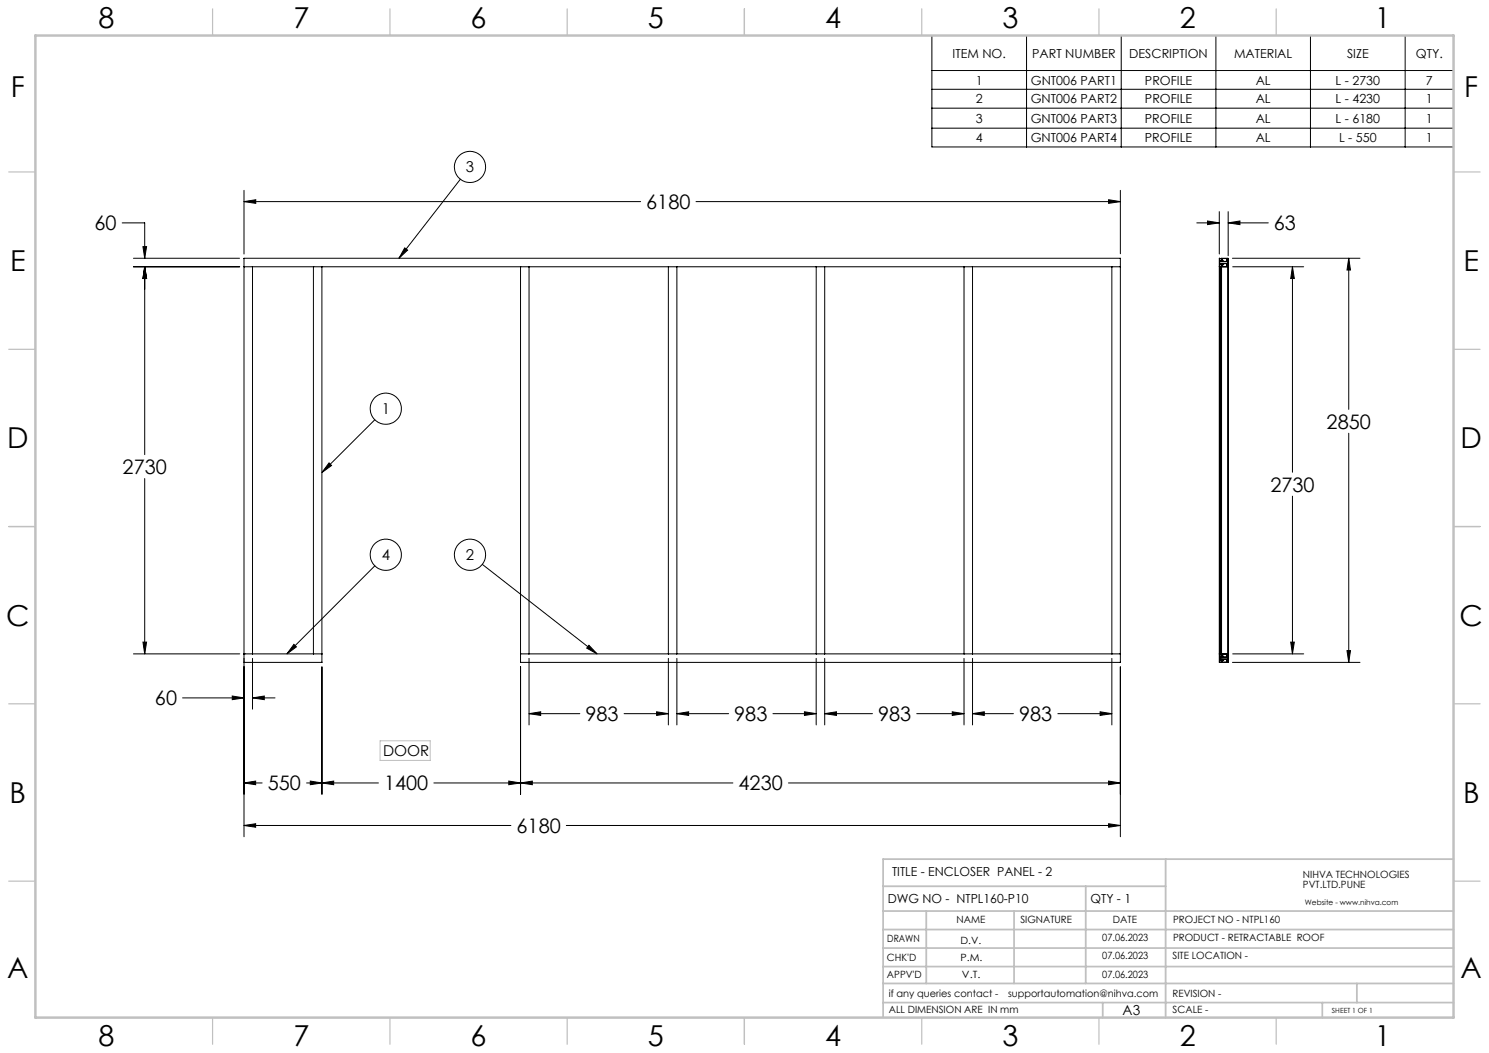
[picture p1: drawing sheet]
<svg xmlns="http://www.w3.org/2000/svg" width="420mm" height="297mm" viewBox="0 0 420 297" stroke-linecap="round" stroke-linejoin="round" font-family="sans-serif">
<g fill="none" stroke="#000" stroke-width=".28">
<path d="M262.9 10h147.1v31.4h-147.1zM262.9 19.9h147.1M289.6 10v31.4M316.3 10v31.4M343 10v31.4M369.6 10v31.4M396.3 10v31.4M262.9 25.2h147.1M262.9 30.5h147.1M262.9 36.2h147.1M68.8 56.9l3.3-.6v1.1zM68.8 53.7v17.9"/>
<path d="M68.8 56.9h111.9M129.9 50.5l-17.4 22.3M196.3 56.9h119.7M312.7 56.3l3.3 .6-3.3 .5zM316 53.7v17.9M343.9 59.7v11.9M346.4 59.7v12.4M34.5 62.9h6.3v9.9M37.6 75.2h30M37.6 72.8h30M40.3 69.6h1l-.5 3.2zM40.8 75.2l.5 3.4h-1z"/>
<path d="M40.8 75.2v53M68.8 75.2h2.4M68.8 75.2v-2.4h247.2v2.4M68.8 75.2v109.2M71.2 75.2h17.2M71.2 75.2v109.2M88.4 75.2h2.4M88.4 75.2v109.2M90.8 75.2v109.2M90.8 75.2h56M114.2 69.9l.8 .7-2.5 2.2zM146.8 75.2h2.4"/>
<path d="M146.8 75.2v109.2M149.2 75.2h39.3M149.2 75.2v109.2M188.5 75.2h2.4M188.5 75.2v109.2M190.9 75.2h39.3M190.9 75.2v109.2M230.2 75.2h2.4M230.2 75.2v109.2M232.6 75.2h39.3M232.6 75.2v109.2M271.9 75.2h2.4"/>
<path d="M271.9 75.2v109.2M274.3 75.2h39.3M274.3 75.2v109.2M313.6 75.2h2.4M313.6 75.2v109.2M316 75.2v109.2M337.6 62.9h6.3M340.6 62.3l3.3 .6-3.3 .5zM344 75.2v109.2M344 75.2h2.4M344 74.7h.1M344 75.1v.1"/>
<path d="M344 72.9v.1M344 73.4h.1M344 73.4l.1 .3h.5M344.1 73.8h.1M344 74.3h.1M344 73.8v.5M344 74.7v110.3M344.1 75.2h.1M344.1 75.2v109.2M344.1 72.9h-.2l.1 2.3M344.1 72.9h.1M344.1 72.9l-.1 .5"/>
<path d="M344.1 74.3h2.2M344.1 73.8h2.2M344.5 75.2h.1M344.5 72.9h1.9v.3h-.3l.3 .1v1.5h-.3l.3 .1v.3M344.5 72.9h.1M344.5 75.2v109.3M344.6 72.9v.8M344.6 74.4h.1M344.6 74.4h-.5l-.1 .3M344.6 73.7h.1M344.6 74.4v.8M344.7 74.4h.1"/>
<path d="M344.7 74.4v.2h.2M344.7 74.7h.1M344.7 75.1v.1M344.7 73.4h.1M344.7 73.5h.1M344.7 73.7h.1M344.7 73.5v.2M344.7 74.7v.4M344.7 75.2h1.6M344.7 74.4h1.6M344.7 73.7h1.6M344.7 73.4h.2"/>
<path d="M344.7 73.5h.2M344.9 74.6h.1M344.9 73.4h.1M344.9 73.4v.1M344.9 74.6l-.2 .1M346.1 74.6l.2 .5M346.1 74.6h.1M346.1 73.5h.2v.2M346.1 73.4v.1M346.3 75.2h.1M346.3 74.3h.1M346.3 73.1h.1"/>
<path d="M346.3 73.7h.1M346.3 73.1l-.2 .3M346.3 74.4v.2h-.2M346.3 74.4h.1M346.3 73.8h.1M346.3 73l-1.6-.1v.5M346.3 73.8v.5M346.4 75.2v109.2M346.4 62.9l3.3-.6v1.1zM346.4 62.9h11.4M347.6 72.8h36M347.7 75.2h20"/>
<path d="M364.6 75.2l.5 3.4h-1zM364.6 75.2v58M380.4 72.8l.5 3.4h-1zM380.4 72.8v42.7M105.7 118.4l-14.9 14.9M40.8 135v49.4M92.8 130.6l.7 .7-2.7 2zM364.6 139.9v44.5M380.4 122.2v64.6M105.7 159.6l-24.8 24.8M136 159.2l32.4 25.2M37.6 184.4h30"/>
<path d="M40.3 181.1h1l-.5 3.3zM51.5 196.8h17.3M65.5 196.3l3.3 .5-3.3 .5zM68.8 184.4h.1M68.8 184.4v51.6M68.8 184.4h2.4M71.2 196.8l3.3-.5v1zM71.2 185.7v14.3M71.2 196.8h6.4M71.2 184.4h17.2M82.9 181.7l.7 .8-2.7 1.9zM88.4 184.4h2.4"/>
<path d="M90.8 188.1v35.9M90.8 184.4v2.4h-22M146.8 188v36M146.8 184.4v2.4h169.2v-2.4M146.8 184.4h2.4M149.2 184.4h39.3M149.2 185.7v18.8M166.1 182l2.3 2.4-2.9-1.6zM188.5 184.4h2.4M188.5 185.7v18.8M190.9 184.4h39.3M190.9 185.7v18.8"/>
<path d="M230.2 185.7v18.8M230.2 184.4h2.4M232.6 184.4h39.3M232.6 185.7v18.8M271.9 185.7v18.8M271.9 184.4h2.4M274.3 185.7v18.8M274.3 184.4h39.3M313.6 184.4h2.4M313.6 185.7v18.8M316 188.1v47.9M344 184.4l.1 2.4"/>
<path d="M344 184.4h2.4M344 186.3h.1M344 186.7v.1M344 184.5h.1M344 185h.1M344 185l.1 .3h.5M344 185.4v.5h2.3v-.5M344 185.4h.1M344 186.3l.1 .5M344.1 186.8h.1M344.1 184.4v.1M344.1 184.5h.1"/>
<path d="M344.1 184.4h.1M344.1 185.4h2.2M344.5 186.8h.1M344.5 184.5h.1M344.5 184.4h.1M344.6 184.5v.8M344.6 184.4l-.1 .1M344.6 186.8h.1M344.6 186.7v.1M344.6 185.9v.1M344.6 185.9h-.5l-.1 .4M344.6 185.3h.1"/>
<path d="M344.6 186v.7M344.7 185h.1M344.7 185.1h.1M344.7 185.3h.1M344.7 186h.1M344.7 186v.2h.2M344.7 186.3h.1M344.7 186.8h.1M344.7 185.1v.2M344.7 186.3v.4M344.7 186.8h1.6M344.7 185.9h1.6"/>
<path d="M344.7 185.3h1.6M344.7 185h.2M344.7 185.1h.2M344.9 185h.1M344.9 185v.1M344.9 186.2h.1M344.9 186.3h-.2M346.1 185.1h.2v.2M346.1 185v.1M346.1 186.2h.1M346.1 186.2l.2 .5M346.3 185.3h.1"/>
<path d="M346.3 184.6l-.2 .4M346.3 185.4h.1M346.3 185.9h.1M346.3 184.6l-1.6-.1v.5M346.3 184.6h.1M346.3 186v.2h-.2M346.3 186.7h.1M346.4 184.4v.3l-.3 .2h.3v1.4l-.3 .2h.3v.3h-1.8M347.6 186.8h36M347.7 184.4h20M364.1 181.1h1l-.5 3.3zM379.9 183.5h1l-.5 3.3z"/>
<path d="M149.2 201.3l3.3-.5v1zM149.2 201.3h14.3M176 201.3h12.5M185.2 200.8l3.3 .5-3.3 .5zM190.9 201.3l3.3-.5v1zM190.9 201.3h14.6M218 201.3h12.2M226.9 200.8l3.3 .5-3.3 .5zM232.6 201.3l3.3-.5v1zM232.6 201.3h13.5M258.6 201.3h13.3M268.6 200.8l3.3 .5-3.3 .5z"/>
<path d="M274.3 201.3l3.3-.5v1zM274.3 201.3h11.6M298.4 201.3h15.2M310.3 200.8l3.3 .5-3.3 .5zM68.8 220.8l3.3-.5v1zM68.8 232.8l3.3-.5v1zM68.8 220.8h5.1M68.8 232.8h75.3M86.5 220.8h20.3M87.5 220.3l3.3 .5-3.3 .5zM90.8 220.8l3.3-.5v1zM122.4 220.8h84.3"/>
<path d="M143.5 220.3l3.3 .5-3.3 .5zM146.8 220.8l3.3-.5v1zM159.7 232.8h156.3M222.4 220.8h93.6M312.7 232.3l3.3 .5-3.3 .5zM312.7 220.3l3.3 .5-3.3 .5z"/>
<circle cx="132.6" cy="47.1" r="4.4"/>
<circle cx="108.8" cy="115.3" r="4.4"/>
<circle cx="108.8" cy="156.5" r="4.4"/>
<circle cx="132.6" cy="156.5" r="4.4"/>
</g>
<path d="M107.2 208.9h14.2v5.6h-14.2z" fill="none" stroke="#c0c0c0" stroke-width=".28"/>
<g fill="none" stroke="#c0c0c0" stroke-width=".35">
<path d="M60 2.5v7.5M110 2.5v7.5M160 2.5v7.5M210 2.5v7.5M260 2.5v7.5M310 2.5v7.5M360 2.5v7.5M2.5 48.5h7.5M410 48.5h7.5M2.5 98.5h7.5M410 98.5h7.5M2.5 148.5h7.5"/>
<path d="M410 148.5h7.5M2.5 198.5h7.5M410 198.5h7.5M2.5 248.5h7.5M410 248.5h7.5M60 287v7.5M110 287v7.5M160 287v7.5M210 287v7.5M260 287v7.5M310 287v7.5M360 287v7.5"/>
</g>
<g fill="none" stroke="#c0c0c0" stroke-width=".5">
<path d="M249.1 257h160.9M249.1 250h79.7M261.3 257v20.4M286 257v20.4M306.2 250v27.4M328.8 242.3v44.7M410 242.3h-160.9v44.7M249.1 272.6h160.9M249.1 267.4h160.9M249.1 262.2h160.9M249.1 277.4h160.9M382.7 277.4v5.4"/>
<path d="M249.1 282.8h160.9M311 282.8v4.2M373 282.8v4.2"/>
</g>
<path d="M10 10h400v277h-400z" fill="none" stroke="#c0c0c0" stroke-width=".7"/>
<g fill="#000">
<path d="M312.7 56.3l3.3 .6-3.3 .5zM68.8 56.9l3.3-.6v1.1zM87.5 220.3l3.3 .5-3.3 .5zM68.8 220.8l3.3-.5v1zM68.8 232.8l3.3-.5v1zM312.7 232.3l3.3 .5-3.3 .5zM90.8 220.8l3.3-.5v1zM143.5 220.3l3.3 .5-3.3 .5zM146.8 220.8l3.3-.5v1zM312.7 220.3l3.3 .5-3.3 .5zM40.8 75.2l.5 3.4h-1zM40.3 181.1h1l-.5 3.3zM40.3 69.6h1l-.5 3.2zM40.8 75.2l.5 3.4h-1zM65.5 196.3l3.3 .5-3.3 .5zM71.2 196.8l3.3-.5v1zM185.2 200.8l3.3 .5-3.3 .5zM149.2 201.3l3.3-.5v1zM190.9 201.3l3.3-.5v1zM226.9 200.8l3.3 .5-3.3 .5zM268.6 200.8l3.3 .5-3.3 .5zM232.6 201.3l3.3-.5v1zM274.3 201.3l3.3-.5v1zM310.3 200.8l3.3 .5-3.3 .5zM380.4 72.8l.5 3.4h-1zM379.9 183.5h1l-.5 3.3zM364.6 75.2l.5 3.4h-1zM364.1 181.1h1l-.5 3.3zM340.6 62.3l3.3 .6-3.3 .5zM346.4 62.9l3.3-.6v1.1z"/>
<path d="M114.2 69.9l.8 .7-2.5 2.2zM82.9 181.7l.7 .8-2.7 1.9zM166.1 182l2.3 2.4-2.9-1.6zM92.8 130.6l.7 .7-2.7 2z"/>
</g>
<g font-size="8.1">
<text x="27.8" y="8">8</text>
<text x="82.8" y="8">7</text>
<text x="132.8" y="8">6</text>
<text x="182.8" y="8">5</text>
<text x="232.8" y="8">4</text>
<text x="282.8" y="8">3</text>
<text x="332.8" y="8">2</text>
<text x="387.8" y="8">1</text>
<text x="3" y="27.2">F</text>
<text x="413" y="27.2">F</text>
<text x="2.8" y="76.5">E</text>
<text x="412.8" y="76.5">E</text>
<text x="2" y="126.5">D</text>
<text x="412" y="126.5">D</text>
<text x="1.7" y="176.5">C</text>
<text x="411.7" y="176.5">C</text>
<text x="2.7" y="226.5">B</text>
<text x="412.7" y="226.5">B</text>
<text x="2" y="275.7">A</text>
<text x="412" y="275.7">A</text>
<text x="27.8" y="295">8</text>
<text x="82.8" y="295">7</text>
<text x="132.8" y="295">6</text>
<text x="182.8" y="295">5</text>
<text x="232.8" y="295">4</text>
<text x="282.8" y="295">3</text>
<text x="332.8" y="295">2</text>
<text x="387.8" y="295">1</text>
</g>
<g font-size="5.6">
<text x="182.3" y="59">6180</text>
<text x="26.7" y="65">60</text>
<text x="359.3" y="65">63</text>
<text x="374.2" y="120.9">2850</text>
<text x="34.6" y="133.7">2730</text>
<text x="358.3" y="138.7">2730</text>
<text x="43.7" y="199">60</text>
<text x="165.1" y="203.4">983</text>
<text x="207.1" y="203.4">983</text>
<text x="247.7" y="203.4">983</text>
<text x="287.5" y="203.4">983</text>
<text x="75.5" y="223">550</text>
<text x="108.3" y="223">1400</text>
<text x="208.3" y="223">4230</text>
<text x="145.7" y="235">6180</text>
</g>
<g font-size="4.2">
<text x="131.4" y="48.6">3</text>
<text x="107.7" y="116.8">1</text>
<text x="107.7" y="158">4</text>
<text x="131.4" y="158">2</text>
<text x="108" y="213.2">DOOR</text>
</g>
<text font-size="3.9" x="316.7" y="286.4">A3</text>
<g font-size="3.5">
<text x="268.7" y="16.3">ITEM NO.</text>
<text x="291.1" y="16.3">PART NUMBER</text>
<text x="318.5" y="16.3">DESCRIPTION</text>
<text x="348.1" y="16.3">MATERIAL</text>
<text x="379.9" y="16.3">SIZE</text>
<text x="399.4" y="16.3">QTY.</text>
<text x="275.2" y="23.8">1</text>
<text x="290.7" y="23.8">GNT006 PART1</text>
<text x="323" y="23.8">PROFILE</text>
<text x="354.2" y="23.8">AL</text>
<text x="376.7" y="23.8">L - 2730</text>
<text x="402.2" y="23.8">7</text>
<text x="275.2" y="29.2">2</text>
<text x="290.7" y="29.2">GNT006 PART2</text>
<text x="322.9" y="29.2">PROFILE</text>
<text x="354.2" y="29.2">AL</text>
<text x="376.7" y="29.2">L - 4230</text>
<text x="402.2" y="29.2">1</text>
<text x="275.2" y="34.6">3</text>
<text x="290.7" y="34.6">GNT006 PART3</text>
<text x="322.9" y="34.6">PROFILE</text>
<text x="354.2" y="34.6">AL</text>
<text x="376.7" y="34.6">L - 6180</text>
<text x="402.2" y="34.6">1</text>
<text x="275.2" y="40.1">4</text>
<text x="290.7" y="40.1">GNT006 PART4</text>
<text x="322.9" y="40.1">PROFILE</text>
<text x="354.2" y="40.1">AL</text>
<text x="377.7" y="40.1">L - 550</text>
<text x="402.2" y="40.1">1</text>
<text x="251.6" y="247.2">TITLE - ENCLOSER PANEL - 2</text>
<text x="250.4" y="254.8">DWG NO - NTPL160-P10</text>
<text x="307.6" y="254.8">QTY - 1</text>
</g>
<g font-size="2.8">
<text x="367.5" y="247.7">NIHVA TECHNOLOGIES</text>
<text x="367.5" y="250.5">PVT.LTD.PUNE</text>
<text x="269.8" y="260.4">NAME</text>
<text x="287.8" y="260.4">SIGNATURE</text>
<text x="313.9" y="260.5">DATE</text>
<text x="330.9" y="260.5">PROJECT NO - NTPL160</text>
<text x="250.3" y="265.7">DRAWN</text>
<text x="270.9" y="266.1">D.V.</text>
<text x="310.9" y="265.5">07.06.2023</text>
<text x="330.9" y="265.5">PRODUCT - RETRACTABLE ROOF</text>
<text x="250.2" y="271.1">CHK'D</text>
<text x="250.2" y="275.8">APPV'D</text>
<text x="270.9" y="271.1">P.M.</text>
<text x="271.3" y="275.8">V.T.</text>
<text x="310.9" y="270.6">07.06.2023</text>
<text x="310.9" y="275.7">07.06.2023</text>
<text x="330.7" y="270.6">SITE LOCATION -</text>
<text x="250.7" y="281.1">if any queries contact -</text>
<text x="284.3" y="281.1">supportautomation@nihva.com</text>
<text x="330.7" y="281.1">REVISION -</text>
<text x="250.7" y="285.6">ALL DIMENSION ARE IN mm</text>
<text x="330.7" y="285.6">SCALE -</text>
</g>
<text font-size="2.1" x="368.1" y="255.1">Website - www.nihva.com</text>
<text font-size="2" x="375.7" y="285.6">SHEET 1 OF 1</text>
</svg>
